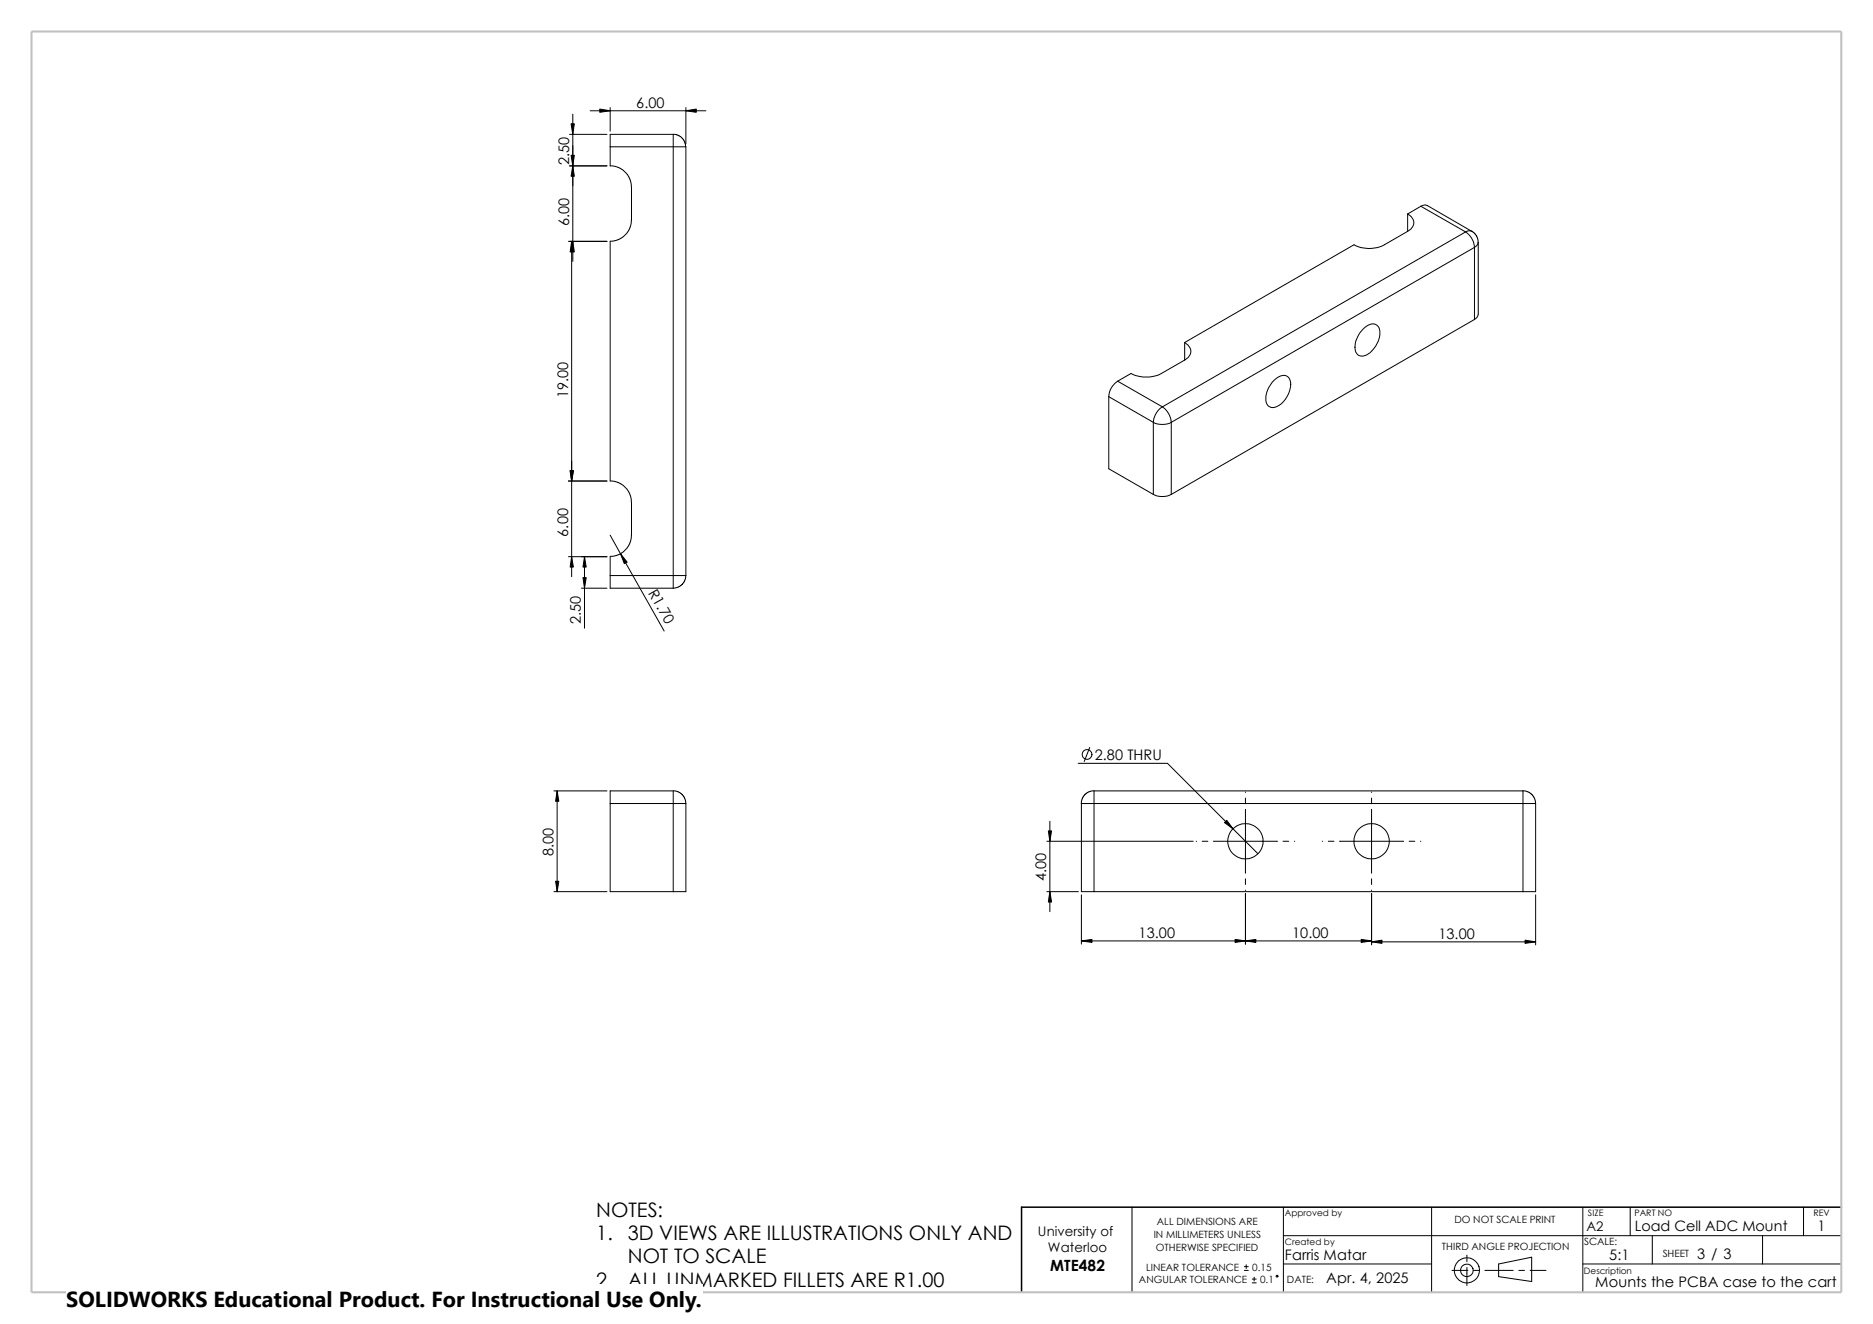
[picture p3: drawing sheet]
<svg xmlns="http://www.w3.org/2000/svg" width="420mm" height="297mm" viewBox="0 0 420 297" stroke-linecap="round" stroke-linejoin="round" font-family="sans-serif">
<g fill="none" stroke="#000" stroke-width=".22">
<path d="M127.7 30.1h8.4M127.7 37.2h8.4M128.4 25.6v33M132.3 24.8h26M136.8 32.9v4.3l1.6 .3 1.3 .7 .9 .8 .5 .9 .5 2.1M136.8 24.1v5.3M136.8 32.9h14.2M151 30.1l.9 .2 1 .6 .6 .9 .3 1.1M151 32.9h2.8v96.2M151 30.1v2.8M151 30.1h-14.2v2.8M151 32.9v96.2"/>
<path d="M153.8 24.1v8.2M127.5 54.1h8.6M128.2 54.1v75.3M141.6 42v7.4l-.3 1.6-.7 1.3-1 1-1.4 .6-1.4 .2v53.8l1.4 .2 1.4 .7 1 .9 .7 1.3 .3 1.7v7.4l-.3 1.6-.9 1.4-.7 .7-.8 .6-2.1 .4M315.6 51.9l-5.2 3a7.3 7.3 0 0 1-6.8 0l-38 21.9M315.6 48a2.06 2.06 0 0 1 1.4 2 2.06 2.06 0 0 1-1.4 1.9M315.6 48v3.9M318.6 46.3l1-.3 .4 .1 10 5.8-.7-.1-.7 .2M318.6 46.3l-3 1.7M318.6 46.3l10 5.7M328.6 52a4.4 4.4 0 0 1 2 3.5M328.6 52l-68 39.3"/>
<path d="M330 51.9l1 .9 .5 1.6M330.6 55.5l-68 39.2M330.6 55.5v16.2M331.5 54.4l-.3 .6-.6 .5M331.5 54.4v16.1l-.3 .7-.6 .5M265.6 76.8v4M265.6 76.8a2.09 2.09 0 0 1 1.4 2 2.09 2.09 0 0 1-1.4 2M305.7 73.8a2.42 2.42 0 0 1 3.1-.8 3.5 3.5 0 0 1 0 4 4.4 4.4 0 0 1-3.4 2.9 1.82 1.82 0 0 1-1.5-2.5 6.2 6.2 0 0 1 1.8-3.6zM330.6 71.7l-68 39.2M248.6 89l10 5.7M248.6 89v16.2l10 5.7M250.6 85.5l10 5.8"/>
<path d="M250.6 85.5a4.4 4.4 0 0 0-2 3.5M258.6 94.7v16.2M258.6 94.7a4.5 4.5 0 0 0 4 0M260.6 91.3a4.6 4.6 0 0 1 2 3.4M260.6 91.3a4.5 4.5 0 0 0-2 3.4M262.6 94.7v16.2M265.6 80.8l-5.2 3a7.6 7.6 0 0 1-6.8 0l-3 1.7M285.3 85.7a3.1 3.1 0 0 1 3.2-1.3 2.58 2.58 0 0 1 .7 3.2 5 5 0 0 1-3.9 3.8 1.82 1.82 0 0 1-1.5-2.4l.6-2zM127.5 107.9h8.6M258.6 110.9a4.5 4.5 0 0 0 4 0M127.5 124.9h8.6M130.4 132h5.7"/>
<path d="M131.1 124.9v16M136.8 124.9v4.2M136.8 129.1h14.2M136.8 120.1l12.1 21.5M136.8 129.1v2.9h14.2M151 129.1h2.8M151 129.1v2.9M153.8 129.1l-.3 1.2-.5 .7-.9 .7-1.1 .3M124.2 177.4h11.9M124.9 177.4v22.6M151 177.4v2.9M151 177.4l1.1 .2 .9 .7 .6 1 .2 1"/>
<path d="M151 177.4h-14.2v2.9M241.8 171.2h20l20.3 20.3M244.3 167.7l-1.2 3.1M245.3 177.4h96.2v2.9M245.3 177.4v2.9M245.3 177.4l-1 .1-.8 .6-.8 1-.3 1.2M279.3 177.7v.1M279.3 179v1.3M307.6 177.7v.1M307.6 179v1.3M341.5 177.4l1.1 .2 1.1 .8 .5 .9 .1 1M136.8 180.3h14.2"/>
<path d="M136.8 180.3v19.7h14.2M151 180.3h2.8M151 180.3v19.7M153.8 180.3v19.7h-2.8M234.7 188.7h32.8M235.4 184.2v20.3M245.3 180.3h-2.8v19.7h2.8M245.3 180.3v19.7M245.3 180.3h96.2M268.2 188.7h.1M269.6 188.7h1.2M272.1 188.7h14.3"/>
<path d="M279.3 181.6v14.3M279.3 197.1v1.3M279.3 199.7v.1M287.7 188.7h1.3M290.2 188.7h.1M296.5 188.7h.1M297.9 188.7h1.2M300.4 188.7h14.3M307.6 181.6v14.3M307.6 197.1v1.3M307.6 199.7v.1M316 188.7h1.2"/>
<path d="M318.5 188.7h.1M341.5 180.3h2.8M341.5 180.3v19.7M344.3 180.3v19.7h-2.8M124.2 200h11.9M234.7 200h7.1M242.5 200.7v11.1M242.5 211.1h65.1M245.3 200h96.2M279.3 200.4v11.4M307.6 200.4v11.6M307.6 211.3h36.7"/>
<path d="M344.3 200.7v11.3M253.8 270.8v19.1M287.8 277.2h125.1M287.8 270.8v19.1M321 270.8v19.1M354.9 270.8v19.1M365.5 270.8v6.4M370.5 277.2v6.3M395.2 277.2v6.3M404.4 270.8v6.4M279 285h.9M279 284.1h.9"/>
<path d="M279.4 283.7v.9M280.8 287.8h.9M280.8 286.9h.9M281.2 286.5v.9M287.8 283.5h33.2M325.6 285h3.5M328.9 281.6v1.4M328.9 284.3v4.1M330.4 285h1.3M333 285h6.3M336 283.5l7.5-1.5v5.5l-7.5-1.1zM340.6 285h1.2"/>
<path d="M343.1 285h3.6M354.9 283.5h58"/>
<circle cx="243.8" cy="169.3" r="1.1"/>
<circle cx="279.3" cy="188.7" r="3.9"/>
<circle cx="307.6" cy="188.7" r="3.9"/>
<circle cx="286.4" cy="286.3" r=".21"/>
<circle cx="328.9" cy="285" r="1.42"/>
<circle cx="328.9" cy="285" r="2.83"/>
</g>
<path d="M412.9 270.8h-183.8v19.1" fill="none" stroke="#000" stroke-width=".34"/>
<path d="M7.1 7.1h405.8v282.8h-405.8z" fill="none" stroke="#c0c0c0" stroke-width=".47"/>
<g fill="#000" stroke="#000" stroke-width=".22">
<path d="M128.1 27.8h.7l-.4 2.3zM128.4 37.2l.4 2.3h-.7zM128.1 34.8h.7l-.4 2.4zM134.5 24.5l2.3 .3-2.3 .4zM153.8 24.8l2.3-.3v.7zM128.2 54.1l.4 2.4h-.8zM128.4 54.1l.4 2.4h-.7zM127.8 105.6h.8l-.4 2.3zM128.2 124.9l.4 2.3h-.8zM130.7 129.6h.7l-.3 2.4zM131.1 124.9l.3 2.3h-.7zM139.1 124.2l1.5 1.9-.6 .3z"/>
<path d="M124.9 177.4l.4 2.3h-.7zM235.1 186.4h.7l-.4 2.3zM274.6 184.5l.5-.5 1.4 1.9zM124.6 197.7h.7l-.4 2.3zM235.4 200l.4 2.4h-.7zM242.5 211.1l2.4-.4v.7zM276.9 210.7l2.4 .4-2.4 .3zM279.3 211.1l2.3-.4v.7zM305.2 210.7l2.4 .4-2.4 .3zM307.6 211.3l2.3-.4v.7zM342 210.9l2.3 .4-2.3 .3z"/>
</g>
<path d="M14.9 288.1h142.6v8.9h-142.6z" fill="#fff"/>
<text font-size="4.9" x="14.9" y="293.3">SOLIDWORKS Educational Product. For Instructional Use Only.</text>
<g font-size="4.5">
<text x="133.7" y="273.1">NOTES:</text>
<text x="133.7" y="278.3">1.</text>
<text x="140.8" y="278.3">3D VIEWS ARE ILLUSTRATIONS ONLY AND</text>
<text x="140.8" y="283.4">NOT TO SCALE</text>
<text x="133.7" y="288.6">2.</text>
<text x="140.8" y="288.6">ALL UNMARKED FILLETS ARE R1.00</text>
</g>
<text font-size="3.5" x="235.5" y="285">MTE482</text>
<g font-size="3.3">
<text x="142.7" y="24.2">6.00</text>
<text x="127.6" y="37.1" transform="rotate(-90 127.6 37.1)">2.50</text>
<text x="127.6" y="50.8" transform="rotate(-90 127.6 50.8)">6.00</text>
<text x="127.4" y="89.3" transform="rotate(-90 127.4 89.3)">19.00</text>
<text x="127.4" y="120.4" transform="rotate(-90 127.4 120.4)">6.00</text>
<text x="145.3" y="132.9" transform="rotate(61 145.3 132.9)">R1.70</text>
<text x="130.3" y="140" transform="rotate(-90 130.3 140)">2.50</text>
<text x="245.5" y="170.5">2.80 THRU</text>
<text x="124.1" y="192.1" transform="rotate(-90 124.1 192.1)">8.00</text>
<text x="234.6" y="197.6" transform="rotate(-90 234.6 197.6)">4.00</text>
<text x="255.3" y="210.4">13.00</text>
<text x="289.7" y="210.4">10.00</text>
<text x="322.6" y="210.6">13.00</text>
<text x="407.5" y="276.1">1</text>
<text x="288.1" y="282.7">Farris Matar</text>
<text x="297.4" y="287.8">Apr. 4, 2025</text>
<text x="360.8" y="282.7">5:1</text>
<text x="380.5" y="282.3">3 / 3</text>
<text x="357.7" y="288.6">Mounts the PCBA case to the cart</text>
</g>
<text font-size="3.2" x="366.6" y="276.1">Load Cell ADC Mount</text>
<g font-size="3">
<text x="232.7" y="277.2">University of</text>
<text x="235" y="280.9">Waterloo</text>
<text x="355.7" y="276.1">A2</text>
</g>
<g font-size="2.2">
<text x="259.4" y="274.7">ALL DIMENSIONS ARE</text>
<text x="326.1" y="274.4">DO NOT SCALE PRINT</text>
<text x="258.7" y="277.7">IN MILLIMETERS UNLESS</text>
<text x="259.2" y="280.7">OTHERWISE SPECIFIED</text>
<text x="323.3" y="280.4">THIRD ANGLE PROJECTION</text>
<text x="355.2" y="279.3">SCALE:</text>
<text x="372.8" y="282">SHEET</text>
<text x="255.4" y="287.9">ANGULAR TOLERANCE</text>
<text x="257" y="285">LINEAR TOLERANCE</text>
<text x="280.8" y="285">0.15</text>
<text x="282.6" y="287.9">0.1</text>
<text x="288.6" y="287.9">DATE:</text>
</g>
<g font-size="2">
<text x="288.1" y="272.8">Approved by</text>
<text x="356.1" y="272.7">SIZE</text>
<text x="366.5" y="272.7">PART NO</text>
<text x="406.6" y="272.7">REV</text>
<text x="288.1" y="279.2">Created by</text>
<text x="355.2" y="285.7">Description</text>
</g>
</svg>
